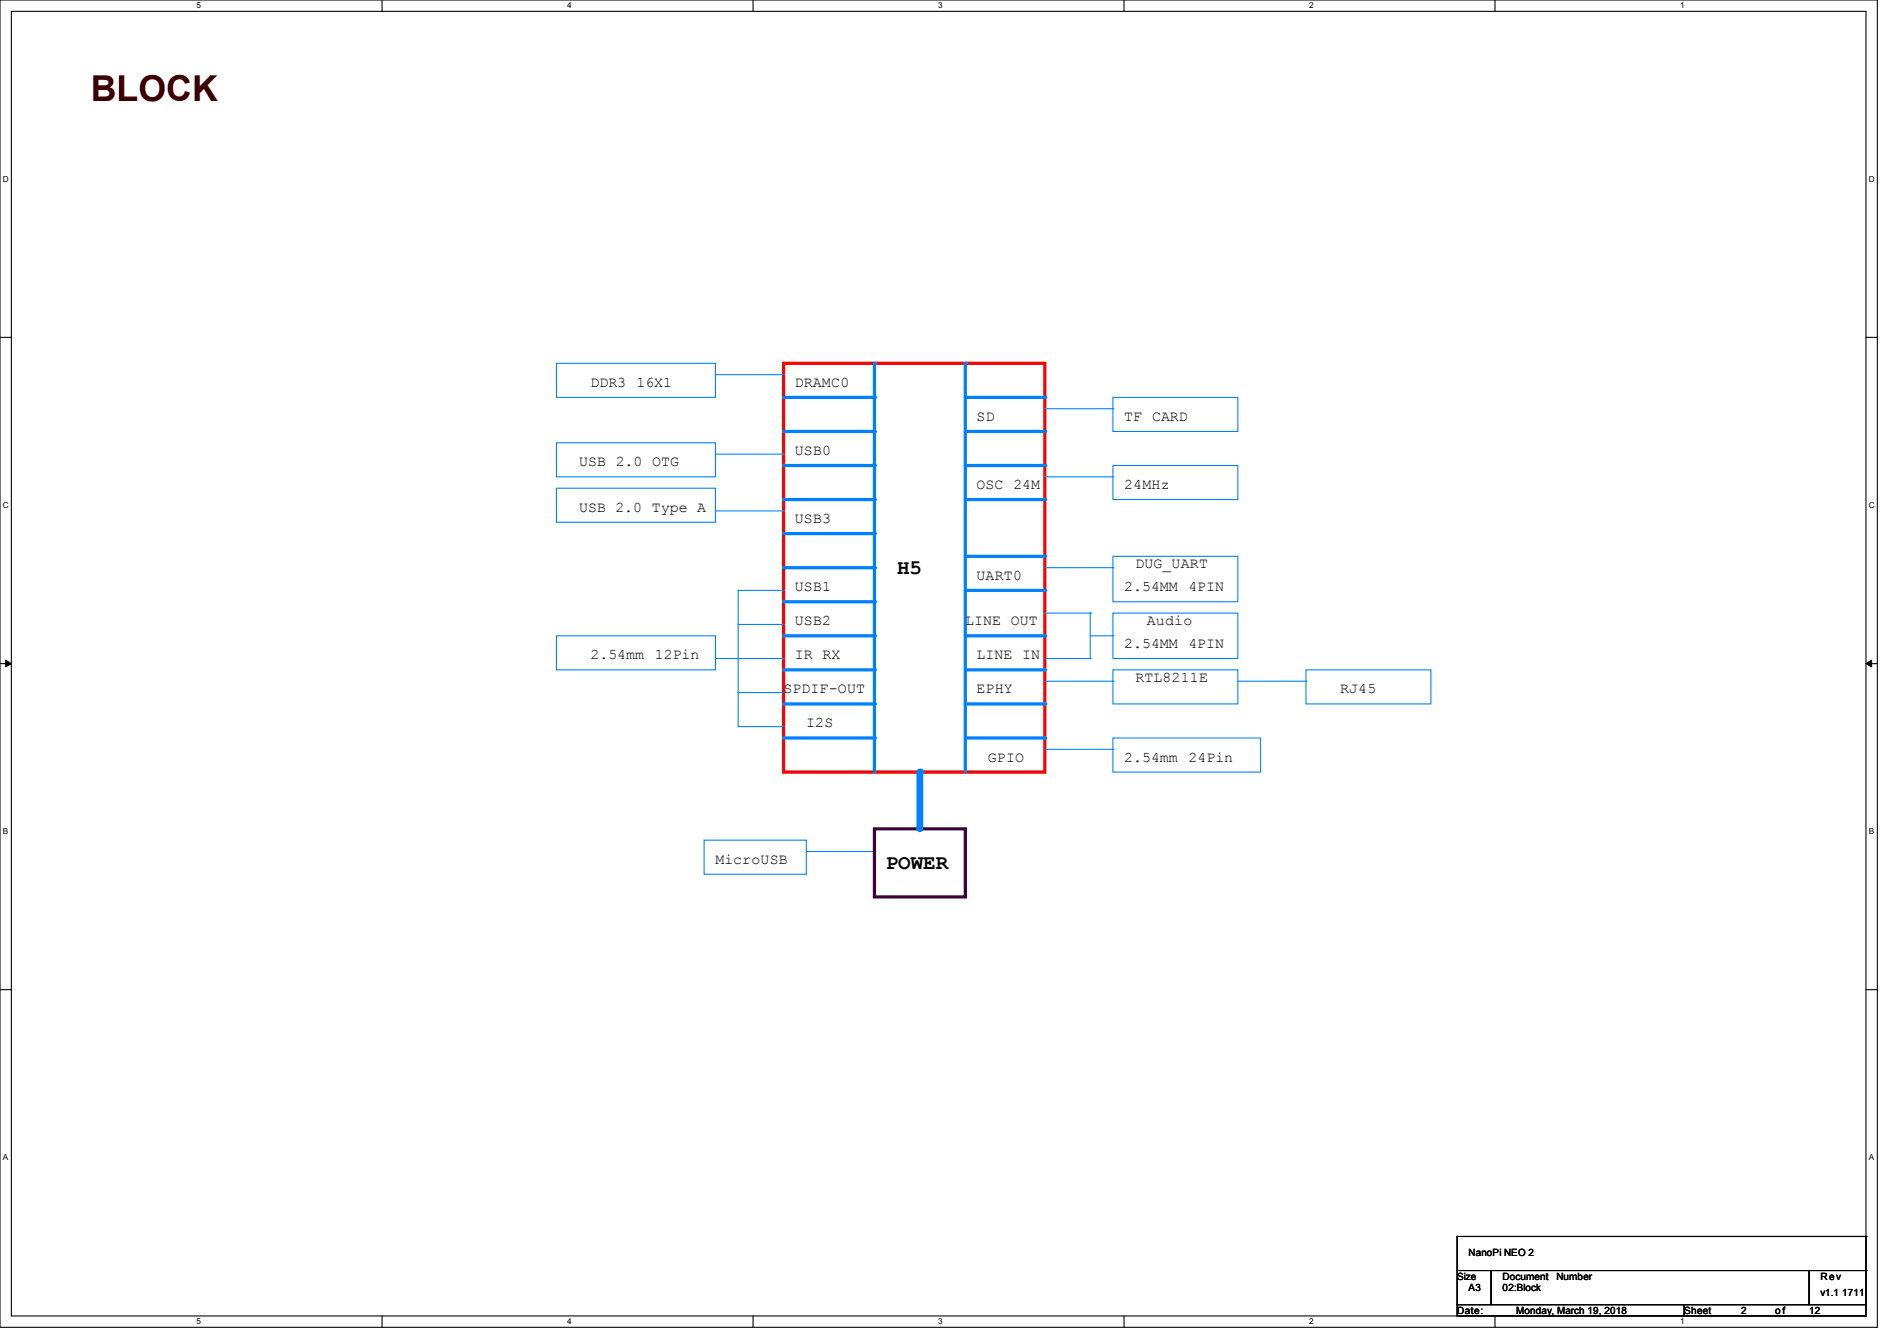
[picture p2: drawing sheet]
<svg xmlns="http://www.w3.org/2000/svg" width="297mm" height="210mm" viewBox="0 0 297 210" stroke-linecap="round" stroke-linejoin="round" font-family="sans-serif">
<path d="M0 0h293.9v207.9h-293.9zM1.8 1.8h290.3v204.3h-290.3z" fill="none" stroke="#000" stroke-width=".17"/>
<g fill="#fff">
<path d="M30.8 .2h.7v1.4h-.7z"/>
<path d="M30.8 206.2h.7v1.4h-.7z"/>
</g>
<path d="M59.8 0v1.8M59.8 206.1v1.8" fill="none" stroke="#000" stroke-width=".17"/>
<g fill="#fff">
<path d="M88.8 .2h.7v1.4h-.7z"/>
<path d="M88.8 206.2h.7v1.4h-.7z"/>
</g>
<path d="M117.9 0v1.8M117.9 206.1v1.8" fill="none" stroke="#000" stroke-width=".17"/>
<g fill="#fff">
<path d="M146.9 .2h.7v1.4h-.7z"/>
<path d="M146.9 206.2h.7v1.4h-.7z"/>
</g>
<path d="M176 0v1.8M176 206.1v1.8" fill="none" stroke="#000" stroke-width=".17"/>
<g fill="#fff">
<path d="M205 .2h.7v1.4h-.7z"/>
<path d="M205 206.2h.7v1.4h-.7z"/>
</g>
<path d="M234.1 0v1.8M234.1 206.1v1.8" fill="none" stroke="#000" stroke-width=".17"/>
<g fill="#fff">
<path d="M263.1 .2h.6v1.4h-.6z"/>
<path d="M263.1 206.2h.6v1.4h-.6z"/>
<path d="M.5 27.3h.9v1.4h-.9z"/>
<path d="M292.6 27.3h.9v1.4h-.9z"/>
<path d="M.5 78.4h.9v1.4h-.9z"/>
<path d="M292.6 78.4h.9v1.4h-.9z"/>
</g>
<path d="M0 52.8h1.8M292.1 52.8h1.8" fill="none" stroke="#000" stroke-width=".17"/>
<g fill="#fff">
<path d="M.5 129.5h.8v1.4h-.8z"/>
<path d="M292.6 129.5h.8v1.4h-.8z"/>
</g>
<path d="M0 103.9h1.8M292.1 103.9h1.8" fill="none" stroke="#000" stroke-width=".17"/>
<path d="M.9 103.4l.9 .5-.9 .5zM292.1 103.9l.9-.5v1z" fill="#000" stroke="#000" stroke-width=".16"/>
<g fill="#fff">
<path d="M.5 180.5h.8v1.4h-.8z"/>
<path d="M292.6 180.5h.8v1.4h-.8z"/>
</g>
<path d="M0 155h1.8M292.1 155h1.8" fill="none" stroke="#000" stroke-width=".17"/>
<path d="M122.7 56.9h40.9v64h-40.9z" fill="none" stroke="#f00" stroke-width=".51"/>
<path d="M122.7 67.6h14.2" fill="none" stroke="#0080ff" stroke-width=".51"/>
<circle cx="136.9" cy="67.6" r=".25" fill="#0080ff"/>
<path d="M122.7 83.6h14.2" fill="none" stroke="#0080ff" stroke-width=".51"/>
<circle cx="136.9" cy="83.6" r=".25" fill="#0080ff"/>
<path d="M122.7 78.2h14.2" fill="none" stroke="#0080ff" stroke-width=".51"/>
<circle cx="136.9" cy="78.2" r=".25" fill="#0080ff"/>
<path d="M163.6 64h10.6M174.2 62.2h19.6v5.4h-19.6zM174.2 64h.1" fill="none" stroke="#0080ff" stroke-width=".17"/>
<path d="M122.7 94.2h14.2" fill="none" stroke="#0080ff" stroke-width=".51"/>
<circle cx="136.9" cy="94.2" r=".25" fill="#0080ff"/>
<path d="M122.7 104.9h14.2" fill="none" stroke="#0080ff" stroke-width=".51"/>
<circle cx="136.9" cy="104.9" r=".25" fill="#0080ff"/>
<path d="M122.7 110.2h14.2" fill="none" stroke="#0080ff" stroke-width=".51"/>
<circle cx="136.9" cy="110.2" r=".25" fill="#0080ff"/>
<path d="M115.6 92.5h7.1M122.7 92.5h.1" fill="none" stroke="#0080ff" stroke-width=".17"/>
<path d="M122.7 115.6h14.2" fill="none" stroke="#0080ff" stroke-width=".51"/>
<circle cx="136.9" cy="115.6" r=".25" fill="#0080ff"/>
<path d="M151.1 72.9h12.5" fill="none" stroke="#0080ff" stroke-width=".51"/>
<circle cx="163.6" cy="72.9" r=".25" fill="#0080ff"/>
<path d="M151.1 78.2h12.5" fill="none" stroke="#0080ff" stroke-width=".51"/>
<circle cx="163.6" cy="78.2" r=".25" fill="#0080ff"/>
<path d="M163.6 74.7h10.6M174.2 72.9h19.6v5.3h-19.6zM174.2 74.7h.1" fill="none" stroke="#0080ff" stroke-width=".17"/>
<path d="M151.1 99.6h12.5" fill="none" stroke="#0080ff" stroke-width=".51"/>
<circle cx="163.6" cy="99.6" r=".25" fill="#0080ff"/>
<path d="M163.6 106.7h10.6M174.2 106.7h.1" fill="none" stroke="#0080ff" stroke-width=".17"/>
<path d="M151.1 104.9h12.5" fill="none" stroke="#0080ff" stroke-width=".51"/>
<circle cx="163.6" cy="104.9" r=".25" fill="#0080ff"/>
<path d="M204.5 104.9h19.5v5.3h-19.5z" fill="none" stroke="#0080ff" stroke-width=".17"/>
<path d="M136.9 56.9v64" fill="none" stroke="#0080ff" stroke-width=".51"/>
<circle cx="136.9" cy="56.9" r=".25" fill="#0080ff"/>
<path d="M110.2 131.6h16v5.3h-16zM126.2 133.3h10.7M136.9 133.3h.1" fill="none" stroke="#0080ff" stroke-width=".17"/>
<path d="M122.7 99.6h14.2" fill="none" stroke="#0080ff" stroke-width=".51"/>
<circle cx="136.9" cy="99.6" r=".25" fill="#0080ff"/>
<path d="M151.1 67.6h12.5" fill="none" stroke="#0080ff" stroke-width=".51"/>
<circle cx="163.6" cy="67.6" r=".25" fill="#0080ff"/>
<path d="M151.1 62.2h12.5" fill="none" stroke="#0080ff" stroke-width=".51"/>
<circle cx="163.6" cy="62.2" r=".25" fill="#0080ff"/>
<path d="M87.1 56.9h24.9v5.3h-24.9zM112 58.7h10.7M122.7 58.7h.1" fill="none" stroke="#0080ff" stroke-width=".17"/>
<path d="M122.7 62.2h14.2" fill="none" stroke="#0080ff" stroke-width=".51"/>
<circle cx="136.9" cy="62.2" r=".25" fill="#0080ff"/>
<path d="M112 103.1h10.7M122.7 103.1h.1" fill="none" stroke="#0080ff" stroke-width=".17"/>
<path d="M136.9 129.8h14.2v10.7h-14.2z" fill="none" stroke="#400040" stroke-width=".51"/>
<path d="M144 120.9v8.9" fill="none" stroke="#0080ff" stroke-width="1.1"/>
<circle cx="144" cy="120.9" r=".53" fill="#0080ff"/>
<path d="M87.1 99.6h24.9v5.3h-24.9zM115.6 108.5h7.1M122.7 108.5h.1" fill="none" stroke="#0080ff" stroke-width=".17"/>
<path d="M151.1 56.9v64" fill="none" stroke="#0080ff" stroke-width=".51"/>
<circle cx="151.1" cy="56.9" r=".25" fill="#0080ff"/>
<path d="M87.1 76.5h24.9v5.3h-24.9zM87.1 69.3h24.9v5.4h-24.9zM112 71.1h10.7M122.7 71.1h.1" fill="none" stroke="#0080ff" stroke-width=".17"/>
<path d="M122.7 72.9h14.2" fill="none" stroke="#0080ff" stroke-width=".51"/>
<circle cx="136.9" cy="72.9" r=".25" fill="#0080ff"/>
<path d="M112 80h10.7M122.7 80h.1M163.6 96h7.1M170.7 96h.1M163.6 117.3h10.6M174.2 115.6h23.2v5.3h-23.2zM174.2 117.3h.1" fill="none" stroke="#0080ff" stroke-width=".17"/>
<path d="M151.1 115.6h12.5" fill="none" stroke="#0080ff" stroke-width=".51"/>
<circle cx="163.6" cy="115.6" r=".25" fill="#0080ff"/>
<path d="M122.7 88.9h14.2" fill="none" stroke="#0080ff" stroke-width=".51"/>
<circle cx="136.9" cy="88.9" r=".25" fill="#0080ff"/>
<g fill="none" stroke="#0080ff" stroke-width=".17">
<path d="M115.6 92.5h.1M115.6 92.5v16M115.6 97.8h7.1M122.7 97.8h.1M170.7 96h.1M170.7 96v7.1M170.7 99.6h3.5M174.2 99.6h.1M163.6 103.1h7.1M170.7 103.1h.1M174.2 104.9h19.6v5.3h-19.6zM193.8 106.7h10.7"/>
<path d="M204.5 106.7h.1"/>
</g>
<path d="M151.1 87.1h12.5" fill="none" stroke="#0080ff" stroke-width=".51"/>
<circle cx="163.6" cy="87.1" r=".25" fill="#0080ff"/>
<path d="M151.1 92.5h12.5" fill="none" stroke="#0080ff" stroke-width=".51"/>
<circle cx="163.6" cy="92.5" r=".25" fill="#0080ff"/>
<path d="M163.6 88.9h10.6M174.2 87.1h19.6v7.1h-19.6zM174.2 88.9h.1" fill="none" stroke="#0080ff" stroke-width=".17"/>
<path d="M151.1 110.2h12.5" fill="none" stroke="#0080ff" stroke-width=".51"/>
<circle cx="163.6" cy="110.2" r=".25" fill="#0080ff"/>
<path d="M174.2 96h19.6v7.1h-19.6zM115.6 108.5h.1M115.6 108.5v5.3h7.1M122.7 113.8h.1" fill="none" stroke="#0080ff" stroke-width=".17"/>
<path d="M228.1 199h5.4v5.3h-5.4zM228.1 193.6h.1M228.1 193.6v5.4M228.1 193.6h64M233.5 199h49.8v5.3h-49.8zM283.3 199h8.8v5.3h-8.8zM292.1 193.6h.1M292.1 199h.1M292.1 193.6v5.4M228.1 204.3h35.6v1.8h-35.6zM263.7 204.3h28.4v1.8h-28.4z" fill="none" stroke="#000" stroke-width=".17"/>
<text font-size="5.6" fill="#400000" x="14.2" y="15.8">BLOCK</text>
<g font-size="3.3">
<text x="140.5" y="89.8">H5</text>
<text x="138.7" y="136.1">POWER</text>
</g>
<g font-size="2.3">
<text x="92.5" y="60.6">DDR3 16X1</text>
<text x="124.5" y="60.6">DRAMC0</text>
<text x="152.9" y="65.9">SD</text>
<text x="176" y="65.9">TF CARD</text>
<text x="124.5" y="71.2">USB0</text>
<text x="90.7" y="73">USB 2.0 OTG</text>
<text x="152.9" y="76.6">OSC 24M</text>
<text x="176" y="76.6">24MHz</text>
<text x="90.7" y="80.1">USB 2.0 Type A</text>
<text x="124.5" y="81.9">USB3</text>
<text x="177.8" y="89">DUG_UART</text>
<text x="124.5" y="92.6">USB1</text>
<text x="152.9" y="90.8">UART0</text>
<text x="176" y="92.6">2.54MM</text>
<text x="186.1" y="92.6">4PIN</text>
<text x="124.5" y="97.9">USB2</text>
<text x="151.1" y="97.9">LINE OUT</text>
<text x="176" y="101.5">2.54MM</text>
<text x="179.6" y="97.9">Audio</text>
<text x="186.1" y="101.5">4PIN</text>
<text x="92.5" y="103.3">2.54mm</text>
<text x="102.5" y="103.3">12Pin</text>
<text x="124.5" y="103.3">IR RX</text>
<text x="152.9" y="103.3">LINE IN</text>
<text x="177.8" y="106.8">RTL8211E</text>
<text x="122.7" y="108.6">SPDIF-OUT</text>
<text x="126.2" y="113.9">I2S</text>
<text x="152.9" y="108.6">EPHY</text>
<text x="209.8" y="108.6">RJ45</text>
<text x="154.7" y="119.3">GPIO</text>
<text x="176" y="119.3">2.54mm</text>
<text x="186.1" y="119.3">24Pin</text>
<text x="112" y="135.3">MicroUSB</text>
</g>
<g font-size="1.6">
<text x="229.9" y="196.7">NanoPi NEO 2</text>
<text x="228.1" y="200.4">Size</text>
<text x="229.9" y="202.2">A3</text>
<text x="235.2" y="200.4">Document</text>
<text x="235.3" y="202.2">02:Block</text>
<text x="243.7" y="200.4">Number</text>
<text x="285" y="200.4">Rev</text>
<text x="285" y="202.9">v1.1 1711</text>
<text x="228.1" y="205.7">Date:</text>
<text x="237.4" y="205.7">Monday, March 19, 2018</text>
<text x="263.7" y="205.7">Sheet</text>
<text x="272.6" y="205.7">2</text>
<text x="277.9" y="205.7">o f</text>
<text x="283.3" y="205.7">12</text>
</g>
<g font-size="1.3">
<text x="30.8" y="1.3">5</text>
<text x="88.8" y="1.3">4</text>
<text x="146.9" y="1.3">3</text>
<text x="205" y="1.3">2</text>
<text x="263.1" y="1.3">1</text>
<text x=".5" y="28.4">D</text>
<text x="292.6" y="28.4">D</text>
<text x=".5" y="79.5">C</text>
<text x="292.6" y="79.5">C</text>
<text x=".5" y="130.6">B</text>
<text x="292.6" y="130.6">B</text>
<text x=".5" y="181.7">A</text>
<text x="292.6" y="181.7">A</text>
<text x="30.8" y="207.4">5</text>
<text x="88.8" y="207.4">4</text>
<text x="146.9" y="207.4">3</text>
<text x="205" y="207.4">2</text>
<text x="263.1" y="207.4">1</text>
</g>
</svg>
